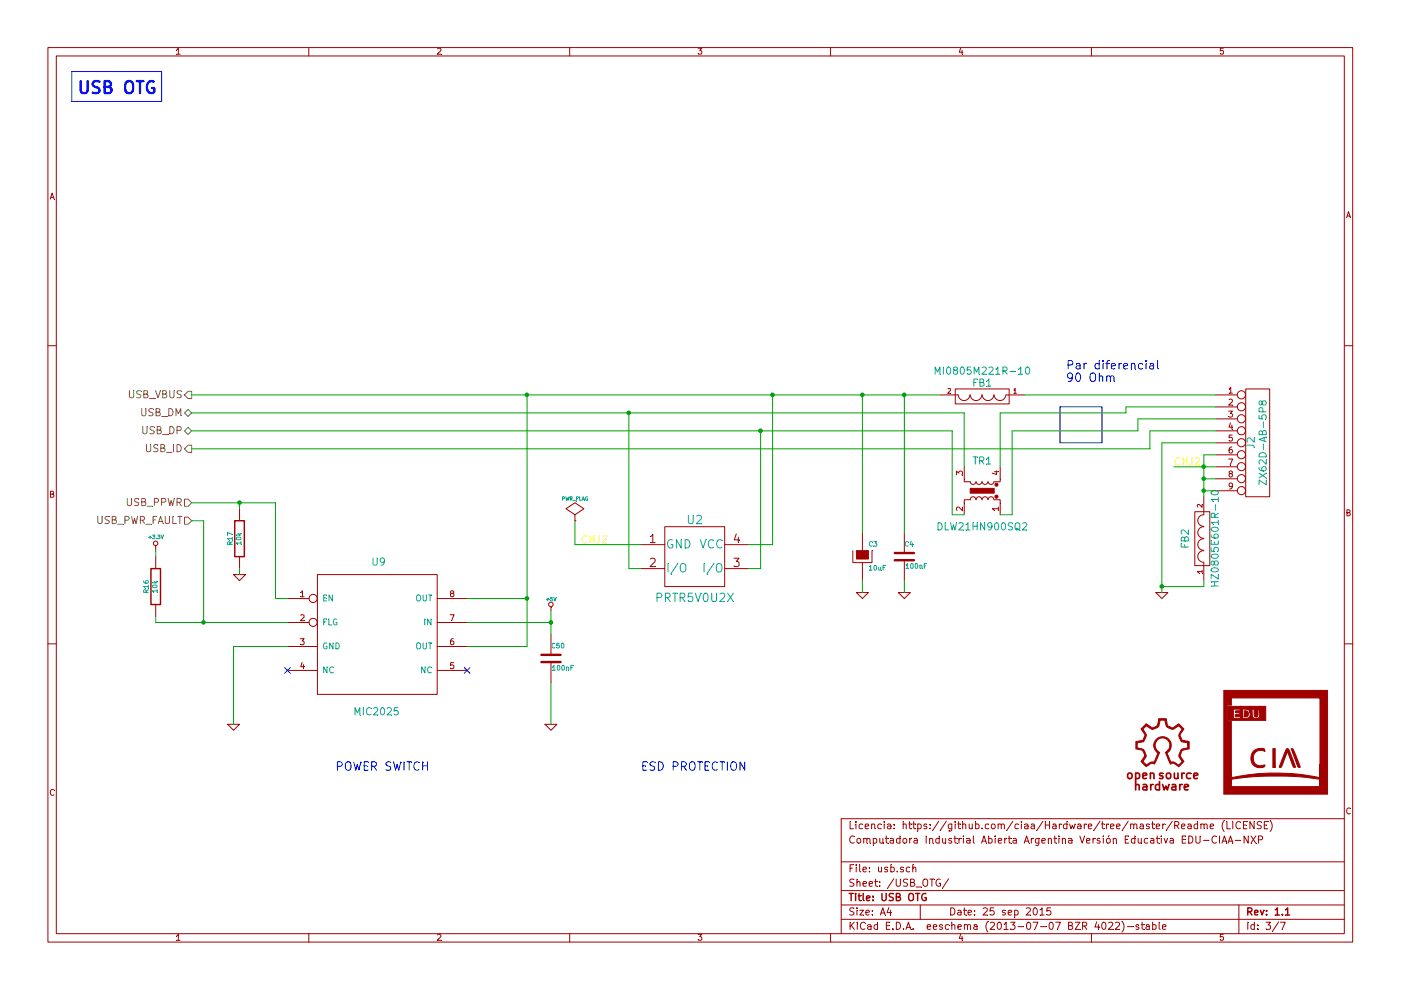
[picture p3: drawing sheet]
EESchema Schematic File Version 2
LIBS:edu-ciaa-nxp
LIBS:edu-ciaa-nxp-cache
EELAYER 27 0
EELAYER END
$Descr A4 11693 8268
encoding utf-8
Sheet 3 7
Title "USB OTG"
Date "25 sep 2015"
Rev "1.1"
Comp ""
Comment1 "Computadora Industrial Abierta Argentina Versión Educativa EDU-CIAA-NXP"
Comment2 "Licencia: https://github.com/ciaa/Hardware/tree/master/Readme (LICENSE)"
Comment3 ""
Comment4 ""
$EndDescr
Text HLabel 1600 3300 0    60   Output ~ 0
USB_VBUS
Text HLabel 1600 3450 0    60   BiDi ~ 0
USB_DM
Text HLabel 1600 3600 0    60   BiDi ~ 0
USB_DP
Text HLabel 1600 3750 0    60   Output ~ 0
USB_ID
$Comp
L PRTR5V0U2X U2
U 1 1
P 5800 4650
F 0 "U2" H 5800 4950 70  0000 C CNN
F 1 "PRTR5V0U2X" H 5800 4300 70  0000 C CNN
F 2 "sot143B" H 7350 4000 60  0001 C CNN
F 3 "PRTR5V0U2X.pdf" H 7350 4000 60  0001 C CNN
F 4 "TVS DIODE 5.5VWM SOT143B" H 5800 4650 60  0001 C CNN "Descripción"
F 5 "NXP Semiconductors" H 5800 4650 60  0001 C CNN "Fabricante"
F 6 "PRTR5V0U2X,215" H 5800 4650 60  0001 C CNN "Nro de parte"
F 7 "../PCB/EDU-NXP/Datasheets" H 5800 4650 60  0001 C CNN "Path datasheet"
F 8 "568-4140-1-ND" H 5800 4650 60  0001 C CNN "Digikey"
F 9 "SOT-143B" H 5800 4650 60  0001 C CNN "Footprint"
	1    5800 4650
	1    0    0    -1  
$EndComp
$Comp
L CAPAPOL C3
U 1 1
P 7200 4650
F 0 "C3" H 7250 4750 40  0000 L CNN
F 1 "10uF" H 7250 4550 40  0000 L CNN
F 2 "c_1206_tantalio" H 4650 3350 60  0001 C CNN
F 3 "KEM_C1002_X7R_SMD.pdf" H 4650 3350 60  0001 C CNN
F 4 "CAP CER 10UF 16V 10% X7R 1206" H 4650 3350 60  0001 C CNN "Descripción"
F 5 "Kemet" H 4650 3350 60  0001 C CNN "Fabricante"
F 6 "C1206C106K4RACTU" H 4650 3350 60  0001 C CNN "Nro de parte"
F 7 "..PCB/EDU-CIAA/Datasheets" H 4650 3350 60  0001 C CNN "Path datasheet"
F 8 "399-3525-1-ND" H 4650 3350 60  0001 C CNN "Digikey"
F 9 "1206" H 4650 3350 60  0001 C CNN "Footprint"
	1    7200 4650
	1    0    0    -1  
$EndComp
$Comp
L C C4
U 1 1
P 7550 4650
F 0 "C4" H 7550 4750 40  0000 L CNN
F 1 "100nF" H 7556 4565 40  0000 L CNN
F 2 "c_0805" H 1238 5700 30  0001 C CNN
F 3 "KEM_C1002_X7R_SMD.pdf" H 1200 5850 60  0001 C CNN
F 4 "CAP CER 0.1UF 16V 10% X7R 0805" H 1200 5850 60  0001 C CNN "Descripción"
F 5 "Kemet" H 1200 5850 60  0001 C CNN "Fabricante"
F 6 "C0805C104K4RACTU" H 1200 5850 60  0001 C CNN "Nro de Parte"
F 7 "..PCB/EDU-NXP/Datasheets" H 1200 5850 60  0001 C CNN "Path datasheet"
F 8 "399-1167-1-ND" H 1200 5850 60  0001 C CNN "Digikey"
F 9 "0805" H 1200 5850 60  0001 C CNN "Footprint"
	1    7550 4650
	1    0    0    -1  
$EndComp
$Comp
L GND #PWR011
U 1 1
P 7550 4950
F 0 "#PWR011" H 7550 4950 30  0001 C CNN
F 1 "GND" H 7550 4880 30  0001 C CNN
F 2 "" H 7550 4950 60  0000 C CNN
F 3 "" H 7550 4950 60  0000 C CNN
	1    7550 4950
	1    0    0    -1  
$EndComp
$Comp
L GND #PWR012
U 1 1
P 7200 4950
F 0 "#PWR012" H 7200 4950 30  0001 C CNN
F 1 "GND" H 7200 4880 30  0001 C CNN
F 2 "" H 7200 4950 60  0000 C CNN
F 3 "" H 7200 4950 60  0000 C CNN
	1    7200 4950
	1    0    0    -1  
$EndComp
$Comp
L CONN_9 J2
U 1 1
P 10500 3700
F 0 "J2" V 10450 3700 60  0000 C CNN
F 1 "ZX62D-AB-5P8" V 10550 3700 60  0000 C CNN
F 2 "USB_microAB_ZX62-AB-5P8" H 10500 3700 60  0001 C CNN
F 3 "ZX62D-AB-5P8 RoHS.pdf" H 10500 3700 60  0001 C CNN
F 4 "CONN RCPT MCR USB AB SMD TH SHLL" V 10500 3700 60  0001 C CNN "Descripción"
F 5 "Hirose Electric Co Ltd" V 10500 3700 60  0001 C CNN "Fabricante"
F 6 "ZX62D-AB-5P8" V 10500 3700 60  0001 C CNN "Nro de parte"
F 7 "..PCB/EDU-NXP/Datasheets" V 10500 3700 60  0001 C CNN "Path datahseet"
F 8 "H11494CT-ND" V 10500 3700 60  0001 C CNN "Digikey"
F 9 "~" V 10500 3700 60  0001 C CNN "Footprint"
	1    10500 3700
	1    0    0    -1  
$EndComp
$Comp
L GND #PWR013
U 1 1
P 9700 4950
F 0 "#PWR013" H 9700 4950 30  0001 C CNN
F 1 "GND" H 9700 4880 30  0001 C CNN
F 2 "" H 9700 4950 60  0000 C CNN
F 3 "" H 9700 4950 60  0000 C CNN
	1    9700 4950
	1    0    0    -1  
$EndComp
$Comp
L FILTER FB2
U 1 1
P 10050 4500
F 0 "FB2" H 10050 4650 60  0000 C CNN
F 1 "HZ0805E601R-10" H 10050 4400 60  0000 C CNN
F 2 "SM0805" H 8200 3300 60  0001 C CNN
F 3 "HZ0805E601R-10.pdf" H 8200 3300 60  0001 C CNN
F 4 "FERRITE 500MA 600 OHM 0805 SMD" H 8200 3300 60  0001 C CNN "Descripción"
F 5 "Laird-Signal Integrity Products" H 8200 3300 60  0001 C CNN "Fabricante"
F 6 "HZ0805E601R-10" H 8200 3300 60  0001 C CNN "Nro de parte"
F 7 "..PCB/EDU-NXP/Datasheets" H 8200 3300 60  0001 C CNN "Path datasheet"
F 8 "240-2399-1-ND" H 8200 3300 60  0001 C CNN "Digikey"
F 9 "0805" H 8200 3300 60  0001 C CNN "Footprint"
	1    10050 4500
	0    -1   -1   0   
$EndComp
$Comp
L FILTER FB1
U 1 1
P 8200 3300
F 0 "FB1" H 8200 3200 60  0000 C CNN
F 1 "MI0805M221R-10" H 8200 3100 60  0000 C CNN
F 2 "SM0805" H 8200 3300 60  0001 C CNN
F 3 "MI0805M221R-10-B.pdf" H 8200 3300 60  0001 C CNN
F 4 "FERRITE CHIP POWER 220 OHM SMD" H 8200 3300 60  0001 C CNN "Descripción"
F 5 "Laird-Signal Integrity Products" H 8200 3300 60  0001 C CNN "Fabricante"
F 6 "MI0805M221R-10" H 8200 3300 60  0001 C CNN "Nro de parte"
F 7 "..PCB/EDU-NXP/Datasheets" H 8200 3300 60  0001 C CNN "Path datasheet"
F 8 "240-2392-1-ND" H 8200 3300 60  0001 C CNN "Digikey"
F 9 "0805" H 8200 3300 60  0001 C CNN "Footprint"
	1    8200 3300
	-1   0    0    1   
$EndComp
$Comp
L TRASF_UNIP TR1
U 1 1
P 8200 4100
F 0 "TR1" V 8450 4100 60  0000 C CNN
F 1 "DLW21HN900SQ2" V 7900 4100 60  0000 C CNN
F 2 "SRF2012" H 8200 4100 60  0001 C CNN
F 3 "L0114S0133DLW21H.pdf" H 8200 4100 60  0001 C CNN
F 4 "CHOKE COMMON MODE 90 OHM 0805" V 8200 4100 60  0001 C CNN "Descripción"
F 5 "Murata Electronics North America" V 8200 4100 60  0001 C CNN "Fabricante"
F 6 "DLW21HN900SQ2L" V 8200 4100 60  0001 C CNN "Nro de parte"
F 7 "../PCB/EDU-NXP/Datasheets" V 8200 4100 60  0001 C CNN "Path datasheet"
F 8 "490-1064-2-ND" V 8200 4100 60  0001 C CNN "Digikey"
F 9 "0805" V 8200 4100 60  0001 C CNN "Footprint"
	1    8200 4100
	0    1    -1   0   
$EndComp
$Comp
L LOGO #G6
U 1 1
P 10650 6200
F 0 "#G6" H 10650 5797 60  0001 C CNN
F 1 "LOGO" H 10650 6603 60  0001 C CNN
F 2 "" H 10650 6200 60  0000 C CNN
F 3 "" H 10650 6200 60  0000 C CNN
	1    10650 6200
	1    0    0    -1  
$EndComp
Text Label 4850 4550 0    60   ~ 0
CHJ2
Text Label 9800 3900 0    60   ~ 0
CHJ2
$Comp
L PWR_FLAG #FLG014
U 1 1
P 4800 4350
F 0 "#FLG014" H 4800 4445 30  0001 C CNN
F 1 "PWR_FLAG" H 4800 4530 30  0000 C CNN
F 2 "" H 4800 4350 60  0000 C CNN
F 3 "" H 4800 4350 60  0000 C CNN
	1    4800 4350
	1    0    0    -1  
$EndComp
Wire Wire Line
	6450 3300 6450 4550
Wire Wire Line
	6450 4550 6250 4550
Wire Wire Line
	5350 4750 5250 4750
Wire Wire Line
	5250 4750 5250 3450
Wire Wire Line
	6250 4750 6350 4750
Wire Wire Line
	6350 4750 6350 3600
Wire Wire Line
	4800 4550 5350 4550
Wire Wire Line
	7200 4850 7200 4950
Wire Wire Line
	7550 4950 7550 4850
Wire Wire Line
	7200 3300 7200 4450
Wire Wire Line
	7550 3300 7550 4450
Connection ~ 7200 3300
Connection ~ 7550 3300
Connection ~ 6350 3600
Connection ~ 5250 3450
Wire Wire Line
	10150 3400 9400 3400
Wire Wire Line
	9400 3400 9400 3450
Wire Wire Line
	10150 3500 9500 3500
Wire Wire Line
	9500 3500 9500 3600
Wire Wire Line
	10150 3600 9600 3600
Wire Wire Line
	9600 3600 9600 3750
Wire Wire Line
	9600 3750 1600 3750
Wire Wire Line
	10150 3700 9700 3700
Wire Wire Line
	9700 3700 9700 4950
Connection ~ 10050 4100
Wire Wire Line
	10050 3800 10150 3800
Connection ~ 10050 4000
Wire Wire Line
	9800 3900 10150 3900
Connection ~ 10050 3900
Connection ~ 6450 3300
Wire Wire Line
	10050 3800 10050 4150
Wire Wire Line
	10050 4850 10050 4900
Wire Wire Line
	10050 4900 9700 4900
Connection ~ 9700 4900
Wire Wire Line
	8550 3300 10150 3300
Wire Wire Line
	1600 3300 7850 3300
Wire Wire Line
	9400 3450 8350 3450
Wire Wire Line
	8350 3450 8350 3900
Wire Wire Line
	9500 3600 8450 3600
Wire Wire Line
	8050 3450 8050 3900
Wire Wire Line
	1600 3450 8050 3450
Wire Wire Line
	1600 3600 7950 3600
Wire Wire Line
	7950 3600 7950 4300
Wire Wire Line
	7950 4300 8050 4300
Wire Wire Line
	10150 4000 10050 4000
Wire Wire Line
	10150 4100 10050 4100
Wire Wire Line
	4800 4350 4800 4550
Wire Wire Line
	8450 4300 8350 4300
Wire Wire Line
	8450 3600 8450 4300
Text HLabel 1600 4200 0    60   Input ~ 0
USB_PPWR
Text HLabel 1600 4350 0    60   Input ~ 0
USB_PWR_FAULT
$Comp
L MIC2025 U9
U 1 1
P 3150 5300
F 0 "U9" H 3100 5900 60  0000 L CNN
F 1 "MIC2025" H 2950 4650 60  0000 L CNN
F 2 "-SOIC8" H 3150 5300 60  0001 C CNN
F 3 "mic2025.pdf" H 3150 5300 60  0001 C CNN
F 4 "IC SW DISTRIBUTION 1CHAN 8SOIC" H 3150 5300 60  0001 C CNN "Descripción"
F 5 "Micrel Inc" H 3150 5300 60  0001 C CNN "Fabricante"
F 6 "MIC2025-2YM" H 3150 5300 60  0001 C CNN "Nro de parte"
F 7 "../PCB/EDU-NXP/Datasheets" H 3150 5300 60  0001 C CNN "Path datasheet"
F 8 "576-1058-ND" H 3150 5300 60  0001 C CNN "Digikey"
F 9 "8-SOIC" H 3150 5300 60  0001 C CNN "Footprint"
	1    3150 5300
	1    0    0    -1  
$EndComp
Wire Wire Line
	4400 5400 3900 5400
Wire Wire Line
	4400 3300 4400 5400
Connection ~ 4400 3300
Wire Wire Line
	3900 5000 4400 5000
Connection ~ 4400 5000
NoConn ~ 3900 5600
NoConn ~ 2400 5600
$Comp
L GND #PWR015
U 1 1
P 4600 6050
F 0 "#PWR015" H 4600 6050 30  0001 C CNN
F 1 "GND" H 4600 5980 30  0001 C CNN
F 2 "" H 4600 6050 60  0000 C CNN
F 3 "" H 4600 6050 60  0000 C CNN
	1    4600 6050
	1    0    0    -1  
$EndComp
Wire Wire Line
	4600 5700 4600 6050
$Comp
L GND #PWR016
U 1 1
P 1950 6050
F 0 "#PWR016" H 1950 6050 30  0001 C CNN
F 1 "GND" H 1950 5980 30  0001 C CNN
F 2 "" H 1950 6050 60  0000 C CNN
F 3 "" H 1950 6050 60  0000 C CNN
	1    1950 6050
	1    0    0    -1  
$EndComp
Wire Wire Line
	1950 5400 1950 6050
Wire Wire Line
	2400 5400 1950 5400
$Comp
L C C50
U 1 1
P 4600 5500
F 0 "C50" H 4600 5600 40  0000 L CNN
F 1 "100nF" H 4606 5415 40  0000 L CNN
F 2 "c_0805" H 1238 5700 30  0001 C CNN
F 3 "KEM_C1002_X7R_SMD.pdf" H 1200 5850 60  0001 C CNN
F 4 "CAP CER 0.1UF 16V 10% X7R 0805" H 1200 5850 60  0001 C CNN "Descripción"
F 5 "Kemet" H 1200 5850 60  0001 C CNN "Fabricante"
F 6 "C0805C104K4RACTU" H 1200 5850 60  0001 C CNN "Nro de Parte"
F 7 "..PCB/EDU-NXP/Datasheets" H 1200 5850 60  0001 C CNN "Path datasheet"
F 8 "399-1167-1-ND" H 1200 5850 60  0001 C CNN "Digikey"
F 9 "0805" H 1200 5850 60  0001 C CNN "Footprint"
	1    4600 5500
	1    0    0    -1  
$EndComp
Wire Wire Line
	3900 5200 4600 5200
Wire Wire Line
	4600 5100 4600 5300
Connection ~ 4600 5200
$Comp
L +5V #PWR017
U 1 1
P 4600 5100
F 0 "#PWR017" H 4600 5190 20  0001 C CNN
F 1 "+5V" H 4600 5190 30  0000 C CNN
F 2 "" H 4600 5100 60  0000 C CNN
F 3 "" H 4600 5100 60  0000 C CNN
	1    4600 5100
	1    0    0    -1  
$EndComp
$Comp
L +3.3V #PWR018
U 1 1
P 1300 4600
F 0 "#PWR018" H 1300 4560 30  0001 C CNN
F 1 "+3.3V" H 1300 4710 30  0000 C CNN
F 2 "" H 1300 4600 60  0000 C CNN
F 3 "" H 1300 4600 60  0000 C CNN
	1    1300 4600
	1    0    0    -1  
$EndComp
$Comp
L R R16
U 1 1
P 1300 4900
F 0 "R16" V 1380 4900 40  0000 C CNN
F 1 "10k" V 1307 4901 40  0000 C CNN
F 2 "SM0805" V 1230 4900 30  0001 C CNN
F 3 "AOA0000CE1.pdf" H 1300 4900 30  0001 C CNN
F 4 "RES 10K OHM 1/8W 5% 0805 SMD" V 1300 4900 60  0001 C CNN "Descripción"
F 5 "Panasonic Electronic Components" V 1300 4900 60  0001 C CNN "Fabricante"
F 6 "ERJ-6GEYJ103V" V 1300 4900 60  0001 C CNN "Nro de parte"
F 7 "..PCB/EDU-NXP/Datasheets" V 1300 4900 60  0001 C CNN "Path datasheet"
F 8 "P10KACT-ND" V 1300 4900 60  0001 C CNN "Digikey"
F 9 "0805" V 1300 4900 60  0001 C CNN "Footprint"
	1    1300 4900
	-1   0    0    1   
$EndComp
$Comp
L R R17
U 1 1
P 2000 4500
F 0 "R17" V 2080 4500 40  0000 C CNN
F 1 "10k" V 2007 4501 40  0000 C CNN
F 2 "SM0805" V 1230 4900 30  0001 C CNN
F 3 "AOA0000CE1.pdf" H 1300 4900 30  0001 C CNN
F 4 "RES 10K OHM 1/8W 5% 0805 SMD" V 1300 4900 60  0001 C CNN "Descripción"
F 5 "Panasonic Electronic Components" V 1300 4900 60  0001 C CNN "Fabricante"
F 6 "ERJ-6GEYJ103V" V 1300 4900 60  0001 C CNN "Nro de parte"
F 7 "..PCB/EDU-NXP/Datasheets" V 1300 4900 60  0001 C CNN "Path datasheet"
F 8 "P10KACT-ND" V 1300 4900 60  0001 C CNN "Digikey"
F 9 "0805" V 1300 4900 60  0001 C CNN "Footprint"
	1    2000 4500
	-1   0    0    1   
$EndComp
Wire Wire Line
	2400 5000 2300 5000
Wire Wire Line
	2300 5000 2300 4200
Wire Wire Line
	2300 4200 1600 4200
Wire Wire Line
	1600 4350 1700 4350
Wire Wire Line
	1700 4350 1700 5200
Wire Wire Line
	1300 5200 2400 5200
Wire Wire Line
	1300 4600 1300 4650
Wire Wire Line
	1300 5150 1300 5200
Connection ~ 1700 5200
Wire Wire Line
	2000 4250 2000 4200
Connection ~ 2000 4200
$Comp
L GND #PWR019
U 1 1
P 2000 4800
F 0 "#PWR019" H 2000 4800 30  0001 C CNN
F 1 "GND" H 2000 4730 30  0001 C CNN
F 2 "" H 2000 4800 60  0000 C CNN
F 3 "" H 2000 4800 60  0000 C CNN
	1    2000 4800
	1    0    0    -1  
$EndComp
Wire Wire Line
	2000 4750 2000 4800
$Comp
L OSHWA #G5
U 1 1
P 9700 6300
F 0 "#G5" H 9670 6700 60  0001 C CNN
F 1 "OSHWA" H 9700 6603 60  0001 C CNN
F 2 "~" H 9700 6300 60  0000 C CNN
F 3 "~" H 9700 6300 60  0000 C CNN
	1    9700 6300
	1    0    0    -1  
$EndComp
Text Notes 650  800  0    100  ~ 20
USB OTG
Wire Notes Line
	600  600  1350 600 
Wire Notes Line
	1350 850  600  850 
Wire Notes Line
	1350 600  1350 850 
Wire Notes Line
	600  850  600  600 
Text Notes 2800 6450 0    70   ~ 0
POWER SWITCH
Text Notes 5350 6450 0    70   ~ 0
ESD PROTECTION
Wire Notes Line
	8850 3400 9200 3400
Wire Notes Line
	9200 3400 9200 3700
Wire Notes Line
	9200 3700 8850 3700
Wire Notes Line
	8850 3700 8850 3400
Text Notes 8900 3100 0    70   ~ 0
Par diferencial\n90 Ohm
$EndSCHEMATC
